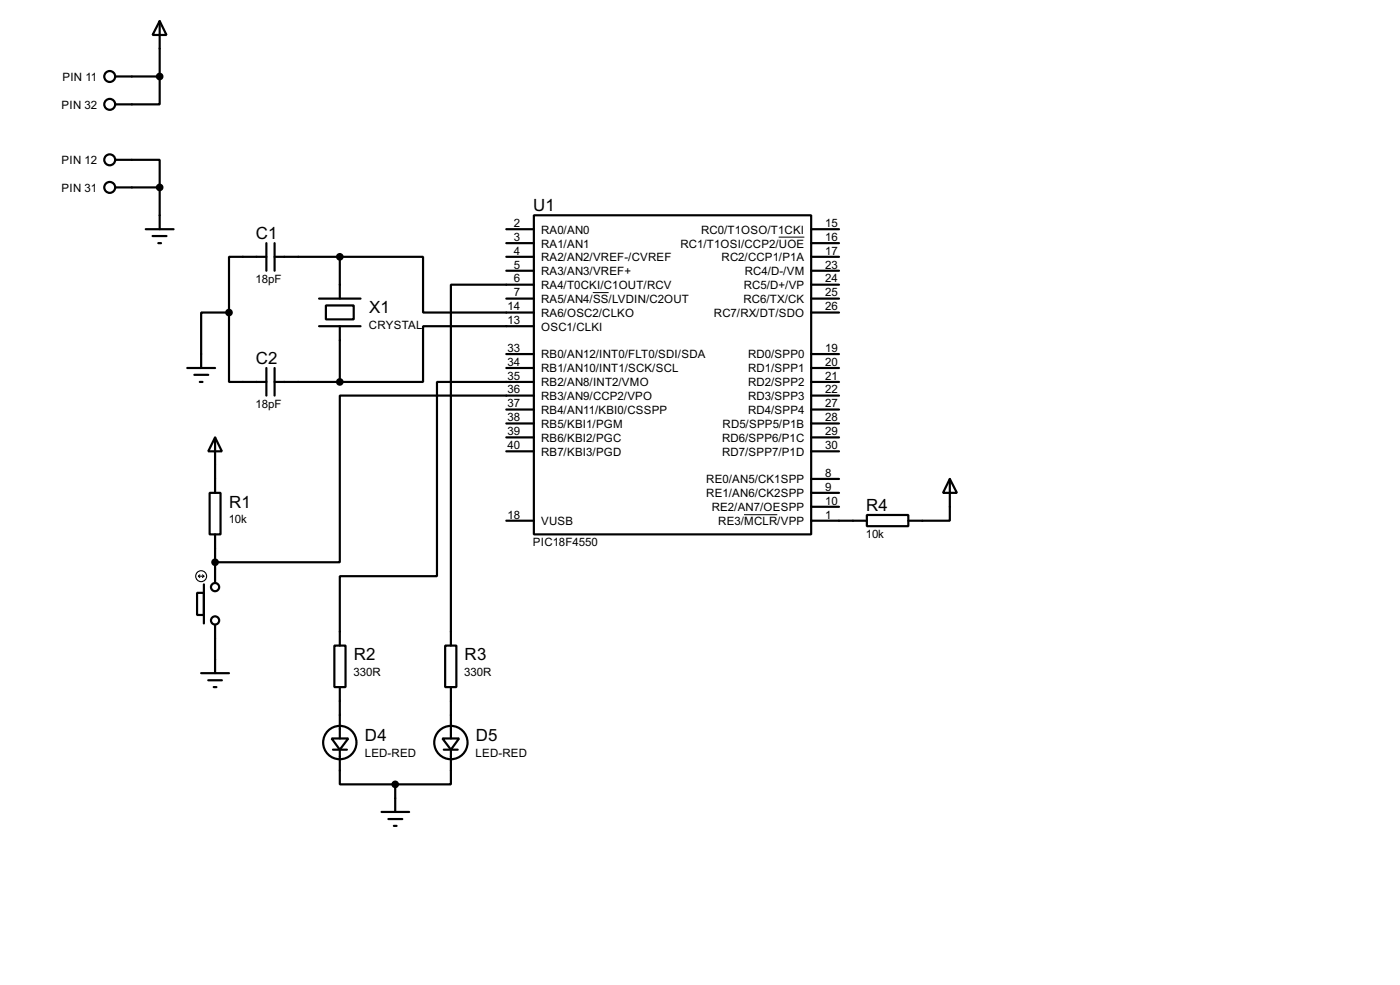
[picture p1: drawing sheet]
<svg xmlns="http://www.w3.org/2000/svg" width="256mm" height="180mm" viewBox="0 0 256 180" stroke-linecap="round" stroke-linejoin="round" font-family="sans-serif">
<g fill="none" stroke="#000" stroke-width=".4">
<path d="M21.1 14h8.2M29.3 3.9l1.2 2.5h-2.5zM29.3 14v5.1h-8.2M29.3 3.9v10.1M21.1 29.3h8.2v5M21.1 34.3h8.2M29.3 34.3v7.7M97.8 39.4h50.8v58.4h-50.8zM26.7 42h5.1M28 43.2h2.5M29 44.5h.5M42 57.2v12.7h6.8"/>
<path d="M42 57.2h-5.1v10.2M48.8 47h-6.8v10.2M48.8 44.5v5.1M50.3 47h12M50.3 44.5v5.1M58.5 54.7h7.6M58.5 59.7h7.6M59.7 55.9h5.1v2.6h-5.1zM62.3 47h15.2v10.2h20.3M62.3 47v7.7M62.3 59.7v10.2M92.8 47h5"/>
<path d="M92.8 42h5M92.8 44.5h5M92.8 49.6h5M92.8 54.7h5M97.8 59.7h-20.3v10.2h-15.2M97.8 52.1h-15.2v66.1M148.6 47h5.1M148.6 42h5.1M148.6 44.5h5.1M148.6 49.6h5.1M148.6 52.1h5.1M148.6 54.7h5.1"/>
<path d="M148.6 57.2h5.1M34.3 67.4h5.1M35.6 68.6h2.6M36.6 69.9h.5M48.8 67.4v5M50.3 69.9h12M50.3 67.4v5M92.8 64.8h5M92.8 67.4h5M92.8 75h5M92.8 77.5h5M97.8 72.4h-35.5v30.5h-22.9"/>
<path d="M97.8 69.9h-17.7v35.6h-17.8v12.7M148.6 69.9h5.1M148.6 64.8h5.1M148.6 67.4h5.1M148.6 72.4h5.1M148.6 75h5.1M148.6 77.5h5.1M38.4 90.2h2v7.6h-2zM39.4 80.1l1.3 2.5h-2.5zM39.4 80.1v10.1M39.4 97.8v8.9M92.8 95.3h5"/>
<path d="M92.8 80.1h5M92.8 82.6h5M148.6 95.3h10.2M148.6 80.1h5.1M148.6 82.6h5.1M148.6 87.7h5.1M148.6 90.2h5.1M148.6 92.8h5.1M158.8 94.3h7.6v2h-7.6zM174 87.7l1.3 2.5h-2.5zM174 87.7v7.6h-7.6M36.1 108.5h1.3v4.1h-1.3z"/>
<path d="M37.4 107v7.1M39.4 114.4v8.8M61.3 118.2h2v7.6h-2zM81.6 118.2h2v7.6h-2zM36.9 123.2h5.1M38.2 124.5h2.5M39.2 125.8h.5M60.8 135.2h3l-1.5 2zM61 137.2h2.6M62.3 137.2v6.4h10.1M62.3 125.8v9.4M81.1 135.2h3l-1.5 2z"/>
<path d="M81.3 137.2h2.6M82.6 137.2v6.4h-10.2M82.6 125.8v9.4M69.9 148.6h5.1M71.2 149.9h2.5M72.2 151.2h.5M72.4 143.6v5"/>
<circle cx="20.1" cy="19.1" r="1"/>
<circle cx="20.1" cy="14" r="1"/>
<circle cx="20.1" cy="34.3" r="1"/>
<circle cx="20.1" cy="29.3" r="1"/>
<circle cx="39.4" cy="107.5" r=".75"/>
<circle cx="39.4" cy="113.6" r=".75"/>
<circle cx="62.2" cy="135.9" r="3.1"/>
<circle cx="82.6" cy="135.9" r="3.1"/>
</g>
<path d="M108.6 53.6h2.9M142.7 43.4h4.7M136.3 94.2h6.1" fill="none" stroke="#000" stroke-width=".18"/>
<g fill="#000" stroke="#000" stroke-width=".4">
<circle cx="29.2" cy="14" r=".5"/>
<circle cx="29.2" cy="34.3" r=".5"/>
<circle cx="41.9" cy="57.2" r=".5"/>
<circle cx="62.2" cy="47" r=".5"/>
<circle cx="62.2" cy="69.9" r=".5"/>
<circle cx="39.4" cy="102.9" r=".5"/>
<circle cx="72.4" cy="143.6" r=".5"/>
</g>
<g fill="none" stroke="#000" stroke-width=".2">
<path d="M36.4 105.5h1M36.4 105.5l.2 .2M36.6 105.2l-.2 .3M37.1 105.2l.3 .3M37.4 105.5l-.3 .2"/>
<circle cx="36.8" cy="105.5" r="1"/>
</g>
<g font-size="3.5">
<text x="97.7" y="38.6">U1</text>
<text x="46.9" y="43.7">C1</text>
<text x="67.6" y="57.4">X1</text>
<text x="46.9" y="66.6">C2</text>
<text x="42" y="92.9">R1</text>
<text x="158.7" y="93.5">R4</text>
<text x="64.8" y="120.9">R2</text>
<text x="85.1" y="120.9">R3</text>
<text x="66.9" y="135.6">D4</text>
<text x="87.2" y="135.6">D5</text>
</g>
<g font-size="2.4">
<text x="11.4" y="14.8">PIN 11</text>
<text x="11.3" y="19.9">PIN 32</text>
<text x="11.3" y="30">PIN 12</text>
<text x="11.3" y="35.1">PIN 31</text>
<text x="94.2" y="41.6">2</text>
<text x="151.2" y="41.6">15</text>
<text x="94.2" y="44.1">3</text>
<text x="94.2" y="46.6">4</text>
<text x="99.1" y="42.7">RA0/AN0</text>
<text x="99.1" y="45.3">RA1/AN1</text>
<text x="99.1" y="47.8">RA2/AN2/VREF-/CVREF</text>
<text x="124.6" y="45.3">RC1/T1OSI/CCP2/UOE</text>
<text x="128.4" y="42.7">RC0/T1OSO/T1CKI</text>
<text x="132.2" y="47.8">RC2/CCP1/P1A</text>
<text x="151.2" y="44.1">16</text>
<text x="151.2" y="46.6">17</text>
<text x="46.8" y="51.8">18pF</text>
<text x="94.2" y="49.2">5</text>
<text x="94.2" y="51.7">6</text>
<text x="99.1" y="50.4">RA3/AN3/VREF+</text>
<text x="99.1" y="52.9">RA4/T0CKI/C1OUT/RCV</text>
<text x="136.2" y="52.9">RC5/D+/VP</text>
<text x="136.4" y="50.4">RC4/D-/VM</text>
<text x="151.2" y="49.2">23</text>
<text x="151.2" y="51.7">24</text>
<text x="93" y="56.8">14</text>
<text x="93" y="59.3">13</text>
<text x="94.2" y="54.3">7</text>
<text x="99.1" y="55.4">RA5/AN4/SS/LVDIN/C2OUT</text>
<text x="99.1" y="58">RA6/OSC2/CLKO</text>
<text x="130.8" y="58">RC7/RX/DT/SDO</text>
<text x="136.2" y="55.4">RC6/TX/CK</text>
<text x="151.2" y="54.3">25</text>
<text x="151.2" y="56.8">26</text>
<text x="67.6" y="60.3">CRYSTAL</text>
<text x="93" y="64.4">33</text>
<text x="99.1" y="60.5">OSC1/CLKI</text>
<text x="99.1" y="65.6">RB0/AN12/INT0/FLT0/SDI/SDA</text>
<text x="137" y="65.6">RD0/SPP0</text>
<text x="151.2" y="64.4">19</text>
<text x="93" y="67">34</text>
<text x="93" y="69.5">35</text>
<text x="93" y="72">36</text>
<text x="99.1" y="68.1">RB1/AN10/INT1/SCK/SCL</text>
<text x="99.1" y="70.7">RB2/AN8/INT2/VMO</text>
<text x="137" y="68.1">RD1/SPP1</text>
<text x="137" y="70.7">RD2/SPP2</text>
<text x="151.2" y="67">20</text>
<text x="151.2" y="69.5">21</text>
<text x="151.2" y="72">22</text>
<text x="46.8" y="74.6">18pF</text>
<text x="93" y="74.6">37</text>
<text x="93" y="77.1">38</text>
<text x="99.1" y="73.2">RB3/AN9/CCP2/VPO</text>
<text x="99.1" y="75.8">RB4/AN11/KBI0/CSSPP</text>
<text x="137" y="73.2">RD3/SPP3</text>
<text x="137" y="75.8">RD4/SPP4</text>
<text x="151.2" y="74.6">27</text>
<text x="151.2" y="77.1">28</text>
<text x="93" y="79.7">39</text>
<text x="93" y="82.2">40</text>
<text x="99.1" y="78.3">RB5/KBI1/PGM</text>
<text x="99.1" y="80.8">RB6/KBI2/PGC</text>
<text x="99.1" y="83.4">RB7/KBI3/PGD</text>
<text x="132.3" y="80.8">RD6/SPP6/P1C</text>
<text x="132.3" y="83.4">RD7/SPP7/P1D</text>
<text x="132.4" y="78.3">RD5/SPP5/P1B</text>
<text x="151.2" y="79.7">29</text>
<text x="151.2" y="82.2">30</text>
<text x="129.4" y="88.5">RE0/AN5/CK1SPP</text>
<text x="151.2" y="87.3">8</text>
<text x="151.2" y="89.8">9</text>
<text x="41.9" y="95.8">10k</text>
<text x="93" y="94.9">18</text>
<text x="129.4" y="91">RE1/AN6/CK2SPP</text>
<text x="130.4" y="93.6">RE2/AN7/OESPP</text>
<text x="151.2" y="92.4">10</text>
<text x="151.2" y="94.9">1</text>
<text x="97.6" y="100">PIC18F4550</text>
<text x="99.1" y="96.1">VUSB</text>
<text x="131.6" y="96.1">RE3/MCLR/VPP</text>
<text x="158.6" y="98.5">10k</text>
<text x="64.8" y="123.8">330R</text>
<text x="85.1" y="123.8">330R</text>
<text x="66.8" y="138.5">LED-RED</text>
<text x="87.1" y="138.5">LED-RED</text>
</g>
</svg>
